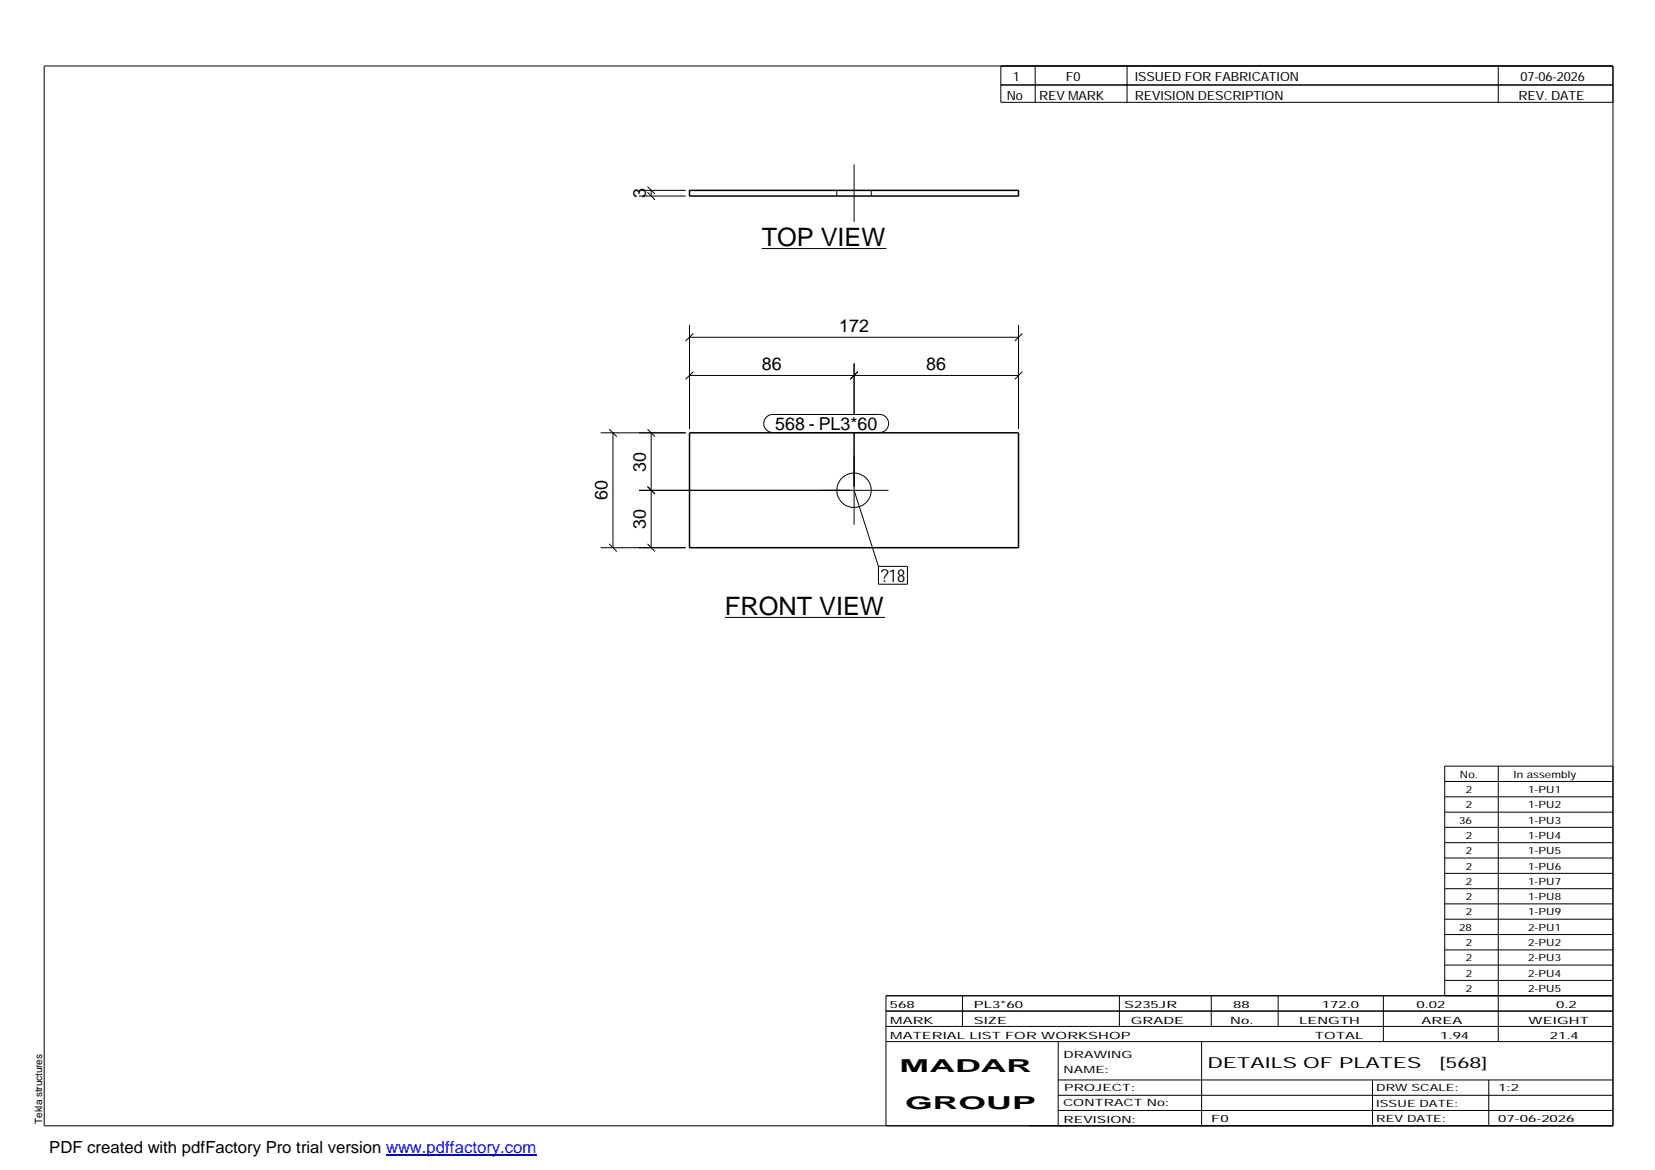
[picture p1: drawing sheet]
<svg xmlns="http://www.w3.org/2000/svg" width="420mm" height="297mm" viewBox="0 0 420 297" stroke-linecap="round" stroke-linejoin="round" font-family="sans-serif">
<g fill="none" stroke="#000" stroke-width=".25">
<path d="M11.2 16.7h398.3v269.1h-398.3zM254.1 16.7v9.3h155.4M262.8 16.7v9.3M286.1 16.7v9.3M380.4 16.7v9.3M254.1 21.6h155.4M162.2 49.8h11.9M162.2 48.3h11.9M164.4 48.8l1.9 1.9M164.4 47.4l1.9 1.9M165.3 48.3v1.5M212.4 48.3v1.5"/>
<path d="M216.8 41.8v14.5M221.2 48.3v1.5M193.4 63.1h31.6M175 85.6h83.6M175 82.5v26.4M175 95.3h83.6M176 84.7l-1.9 1.9M176 94.3l-1.9 2M216.8 92.2v13M217.8 94.3l-1.9 2M258.6 82.5v26.4M259.5 84.7l-1.9 1.9"/>
<path d="M259.5 94.3l-1.9 2M152.5 109.9h21.6M154.6 109l2 1.9M155.6 109.9v29.2M164.4 109l1.9 1.9M165.3 109.9v29.2M194.6 105.9l.7-.5 .9-.2h27.2a2.29 2.29 0 0 1 2.2 2.3 2.29 2.29 0 0 1-2.2 2.3h-27.2a2.27 2.27 0 0 1-2.1-1.4 2.27 2.27 0 0 1 .5-2.5zM216.8 109.8v23.4M152.5 139.1h21.6M154.6 138.1l2 1.9M162.2 124.5h63.4M164.4 138.1l1.9 1.9"/>
<path d="M164.4 123.5l1.9 1.9M216.8 124.5l6.2 19.3M184 156.7h40.7M223 143.8h7.4v4.5h-7.4zM366.8 198.4h42.7M380.4 194.5v69.9M409.5 194.5h-42.7v58.3M366.8 202.3h42.7M366.8 206.2h42.7M366.8 210h42.7M366.8 213.9h42.7M366.8 217.8h42.7"/>
<path d="M366.8 221.7h42.7M366.8 225.6h42.7M366.8 229.5h42.7M366.8 233.4h42.7M366.8 237.3h42.7M224.9 256.7h184.6M244.3 252.8v7.8M284.2 252.8v7.8M307.5 252.8v7.8M324.5 252.8v7.8M351.2 252.8v11.6M366.8 241.2h42.7"/>
<path d="M366.8 245h42.7M366.8 248.9h42.7M409.5 252.8h-184.6v33M224.9 264.4h184.6M224.9 260.6h184.6M268.6 264.4v21.4M268.6 274.2h140.9M268.6 278.1h140.9M305.1 264.4v21.4M348.4 274.2v11.6M378 274.2v11.6M268.6 281.9h140.9"/>
<circle cx="216.8" cy="124.5" r="4.4"/>
</g>
<path d="M175 48.3h83.6v1.5h-83.6zM175 109.9h83.6v29.2h-83.6z" fill="none" stroke="#000" stroke-width=".38"/>
<path d="M98 293.3h38.2" fill="none" stroke="#00f" stroke-width=".3"/>
<g font-size="6.4">
<text x="193.4" y="62.4">TOP VIEW</text>
<text x="184" y="156">FRONT VIEW</text>
</g>
<g font-size="4.5">
<text x="164" y="50.3" transform="rotate(-90 164 50.3)">3</text>
<text x="213" y="84.2">172</text>
<text x="193.4" y="93.9">86</text>
<text x="235.2" y="93.9">86</text>
<text x="196.8" y="109.2">568 - PL3*60</text>
<text x="164" y="119.7" transform="rotate(-90 164 119.7)">30</text>
<text x="154.3" y="127" transform="rotate(-90 154.3 127)">60</text>
<text x="164" y="134.3" transform="rotate(-90 164 134.3)">30</text>
<text x="223.6" y="147.8">?18</text>
<text x="228.4" y="272.3">MADAR</text>
<text x="229.8" y="281.6">GROUP</text>
</g>
<text font-size="4.2" x="12.5" y="292.7">PDF created with pdfFactory Pro trial version www.pdffactory.com</text>
<g font-size="3.9">
<text x="306.5" y="271.3">DETAILS OF PLATES</text>
<text x="365.4" y="271.3">[568]</text>
</g>
<g font-size="3.2">
<text x="257.1" y="20.5">1</text>
<text x="270.6" y="20.5">F0</text>
<text x="288.1" y="20.5">ISSUED FOR FABRICATION</text>
<text x="386" y="20.5">07-06-2026</text>
<text x="255.6" y="25.5">No</text>
<text x="263.8" y="25.5">REV MARK</text>
<text x="288.1" y="25.5">REVISION DESCRIPTION</text>
<text x="385.5" y="25.5">REV. DATE</text>
</g>
<g font-size="2.5">
<text x="370.6" y="197.4">No.</text>
<text x="384.3" y="197.4">In assembly</text>
<text x="372.1" y="201.3">2</text>
<text x="387.9" y="201.3">1-PU1</text>
<text x="370.4" y="209.1">36</text>
<text x="372.1" y="205.2">2</text>
<text x="387.9" y="205.2">1-PU2</text>
<text x="387.9" y="209.1">1-PU3</text>
<text x="372.1" y="213">2</text>
<text x="387.9" y="213">1-PU4</text>
<text x="372.1" y="216.9">2</text>
<text x="372.1" y="220.8">2</text>
<text x="387.9" y="216.9">1-PU5</text>
<text x="387.9" y="220.8">1-PU6</text>
<text x="372.1" y="224.6">2</text>
<text x="387.9" y="224.6">1-PU7</text>
<text x="372.1" y="228.5">2</text>
<text x="372.1" y="232.4">2</text>
<text x="387.9" y="228.5">1-PU8</text>
<text x="387.9" y="232.4">1-PU9</text>
<text x="370.4" y="236.3">28</text>
<text x="387.9" y="236.3">2-PU1</text>
<text x="372.1" y="240.2">2</text>
<text x="372.1" y="244.1">2</text>
<text x="387.9" y="240.2">2-PU2</text>
<text x="387.9" y="244.1">2-PU3</text>
<text x="372.1" y="247.9">2</text>
<text x="372.1" y="251.8">2</text>
<text x="387.9" y="247.9">2-PU4</text>
<text x="387.9" y="251.8">2-PU5</text>
<text x="225.9" y="255.9">568</text>
<text x="247.3" y="255.9">PL3*60</text>
<text x="285.4" y="255.9">S235JR</text>
<text x="313.1" y="255.9">88</text>
<text x="335.6" y="255.9">172.0</text>
<text x="359.6" y="255.9">0.02</text>
<text x="395.1" y="255.9">0.2</text>
<text x="226" y="263.7">MATERIAL LIST FOR WORKSHOP</text>
<text x="226" y="259.9">MARK</text>
<text x="247.2" y="259.9">SIZE</text>
<text x="287.1" y="259.9">GRADE</text>
<text x="312.3" y="259.9">No.</text>
<text x="329.8" y="259.9">LENGTH</text>
<text x="333.8" y="263.7">TOTAL</text>
<text x="360.9" y="259.9">AREA</text>
<text x="365.6" y="263.7">1.94</text>
<text x="388.1" y="259.9">WEIGHT</text>
<text x="393.4" y="263.7">21.4</text>
<text x="270" y="268.5">DRAWING</text>
<text x="270" y="272.5">NAME:</text>
<text x="269.9" y="280.9">CONTRACT No:</text>
<text x="270.2" y="277">PROJECT:</text>
<text x="349.4" y="277.1">DRW SCALE:</text>
<text x="349.4" y="281">ISSUE DATE:</text>
<text x="380.4" y="277.1">1:2</text>
<text x="10.7" y="285.4" transform="rotate(-90 10.7 285.4)">Tekla structures</text>
<text x="270" y="285">REVISION:</text>
<text x="307.5" y="284.8">F0</text>
<text x="349.4" y="284.8">REV DATE:</text>
<text x="380.4" y="284.8">07-06-2026</text>
</g>
</svg>
